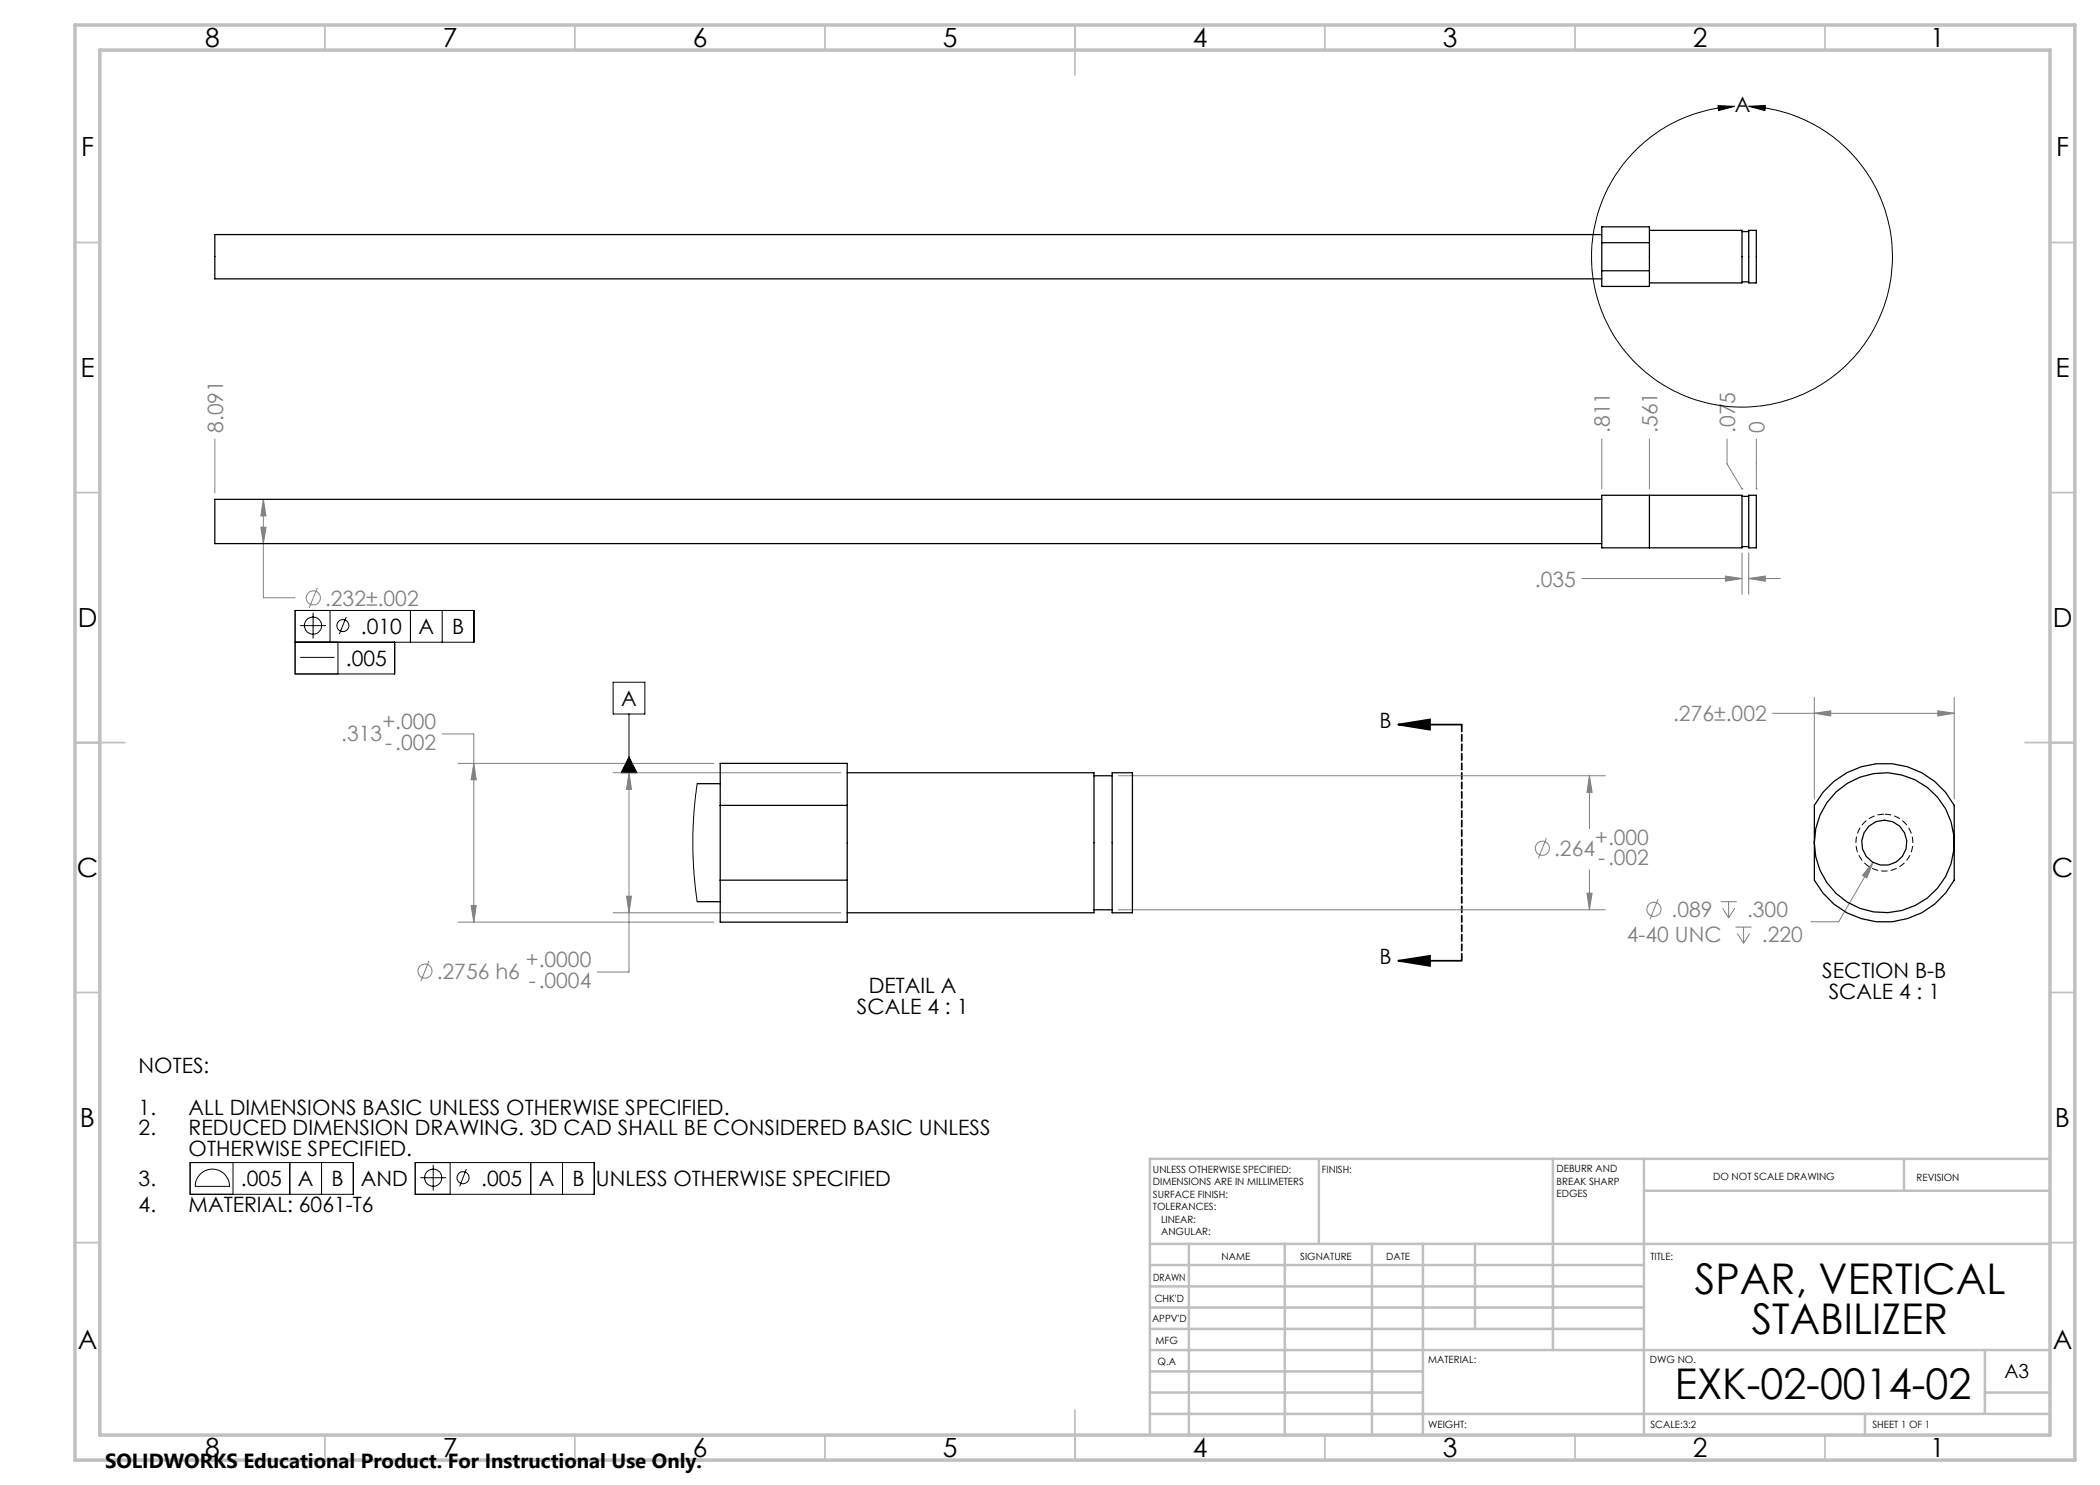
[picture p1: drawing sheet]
<svg xmlns="http://www.w3.org/2000/svg" width="420mm" height="297mm" viewBox="0 0 420 297" stroke-linecap="round" stroke-linejoin="round" font-family="sans-serif">
<g fill="none" stroke="#808080" stroke-width=".2">
<path d="M43 87.8v10.8M52.7 99.9v19.7h6.3M52.7 99.9l.5 3.3h-1zM320.4 87.8v10M329.9 87.8v10M345.4 87.8v5l3 5M348.4 97.8h.1M351.3 97.8h.1M351.3 87.8v10M52.2 105.4h1l-.5 3.3zM63.5 117.6l-1.7 4M316.3 115.7h32.1"/>
<path d="M345.1 115.2l3.3 .5-3.3 .5zM348.4 110.6v8.3M349.7 110.6v8.3M349.7 115.7h6.4M349.7 115.7l3.4-.5v1zM362.9 139.5v20.3M390.8 139.5v20.3M88.4 146.8h6.4v37.6M91.6 152.7h51.2M94.8 152.7l.4 3.3h-1zM122.6 154.5h45.6M125.8 154.5v39.9h-6.3"/>
<path d="M125.8 154.5l.5 3.4h-1zM223.7 155.1h97.4M317.9 155.1l.5 3.4h-1zM317.9 155.1v10.6M354.5 142.7h36.3M362.9 142.7l3.2-.5v1zM387.6 142.2l3.2 .5-3.2 .5zM125.3 179.2h1l-.5 3.4zM309.3 167.6l-1.6 4.1M317.4 178.6h1l-.5 3.4zM317.9 174v8M331.6 179.8l-1.6 4.1"/>
<path d="M374.6 172.5l-6.9 11.9h-5.5M374.6 172.5l-1.2 3.1-.9-.5zM85.8 192.2l-1.6 4M91.6 184.4h51.2M94.2 181.1h1l-.4 3.3zM122.6 182.6h45.6M223.7 182h97.4M344.1 180.3h3.2M344.5 181.6l1.2 2M345.7 180.3v3.3M347 181.6l-1.3 2M347.1 185.4h3.2"/>
<path d="M347.5 186.7l1.2 2M348.7 185.4v3.3M349.9 186.7l-1.2 2"/>
<circle cx="62.6" cy="119.6" r="1.42"/>
<circle cx="308.5" cy="169.7" r="1.41"/>
<circle cx="85" cy="194.2" r="1.41"/>
<circle cx="330.8" cy="181.9" r="1.41"/>
</g>
<g fill="none" stroke="#000" stroke-width=".2">
<path d="M343.6 21.1l3.3 .2-3.2 .8zM346.9 21.3a30.1 30.1 0 0 0-25.2 44 30.1 30.1 0 0 0 50.5 4.5 30.1 30.1 0 0 0-17-47.8l-3.9-.6-1.6-.1M349.7 21.3l3.4-.2-.1 1zM59 128.4h35.8v-6.3h-35.8v12.7h19.9v-6.4M60 131.5h6.9M60 125.1h5.2M62.6 122.6v5.1M66 122.1v6.3M67.6 128.4v6.4M69.3 123.4l-1.4 3.4M82.1 122.1v6.3M88.4 122.1v6.3"/>
<path d="M122.6 136.5h6.4v6.3h-6.4zM125.8 142.8v11.7M125.8 151.4l1.6 3.1h-3.2zM38 232.5h32.7v6.4h-32.7zM40 234.9a3.4 3.4 0 0 1 3.8-.8 3.4 3.4 0 0 1 2.1 3.2h-6.8a3.4 3.4 0 0 1 .9-2.4zM46.6 232.5v6.4M58 232.5v6.4M64.3 232.5v6.4M83 232.5h35.9v6.4h-35.9zM84.1 235.5h5.1M86.6 233v5.1M90 232.5v6.4"/>
<path d="M93.3 233.8l-1.4 3.5M106.2 232.5v6.4M112.5 232.5v6.4"/>
<circle cx="62.6" cy="125.1" r="1.71"/>
<circle cx="68.6" cy="125.1" r="1.2"/>
<circle cx="86.6" cy="235.5" r="1.71"/>
<circle cx="92.6" cy="235.5" r="1.2"/>
</g>
<path d="M279.6 144.9l6.4-1v2zM279.6 144.9h12.7M279.6 192.2l6.4-1v2zM279.6 192.2h12.7" fill="none" stroke="#000" stroke-width=".35"/>
<path d="M376.9 162.8a5.7 5.7 0 0 1 5 8.5 5.7 5.7 0 0 1-9.8 .3 5.7 5.7 0 0 1 4.4-8.8h.4" fill="none" stroke="#000" stroke-width=".2" stroke-dasharray="1.3 .6" stroke-dashoffset="-.1" stroke-linecap="butt"/>
<path d="M292.4 144.9v47.3" fill="none" stroke="#000" stroke-width=".35" stroke-dasharray="1.3 .6" stroke-dashoffset="-.1"/>
<g fill="none" stroke="#c0c0c0" stroke-width=".35">
<path d="M65 5v5M115 5v5M165 5v5M215 5v10M265 5v5M315 5v5M365 5v5M15 48.5h5M410 48.5h5M15 98.5h5M410 98.5h5M15 148.5h10"/>
<path d="M405 148.5h10M15 198.5h5M410 198.5h5M15 248.5h5M410 248.5h5M65 287v5M115 287v5M165 287v5M215 282v10M265 287v5M315 287v5M365 287v5"/>
</g>
<g fill="none" stroke="#c0c0c0" stroke-width=".5">
<path d="M263.8 231.8v17M310.6 231.8v38.2M328.8 231.8v55.2M328.8 238.2h81.2M380.8 231.8v6.4M410 231.8h-180v55.2M230 248.8h180M230 257.3h98.8M230 253h98.8M237.8 248.8v38.2M257 248.8v38.2M274.4 248.8v38.2"/>
<path d="M284.6 248.8v38.2M295 248.8v17M230 265.8h98.8M230 261.5h98.8M230 278.5h54.6M230 274.3h54.6M230 270h180M397 278.5h13M397 270v12.8M230 282.8h180M373 282.8v4.2"/>
</g>
<path d="M15 5h400v287h-400zM20 10h390v277h-390z" fill="none" stroke="#c0c0c0" stroke-width=".7"/>
<g fill="#000">
<path d="M343.6 21.1l3.3 .2-3.2 .8zM349.7 21.3l3.4-.2-.1 1zM125.8 151.4l-1.6 3.1h3.2z"/>
<path d="M279.6 144.9l6.4-1v2zM279.6 192.2l6.4-1v2z"/>
</g>
<path d="M52.7 99.9l.5 3.3h-1zM52.2 105.4h1l-.5 3.3zM345.1 115.2l3.3 .5-3.3 .5zM349.7 115.7l3.4-.5v1zM94.8 152.7l.4 3.3h-1zM94.2 181.1h1l-.4 3.3zM125.8 154.5l.5 3.4h-1zM125.3 179.2h1l-.5 3.4zM317.9 155.1l.5 3.4h-1zM317.4 178.6h1l-.5 3.4zM362.9 142.7l3.2-.5v1zM387.6 142.2l3.2 .5-3.2 .5zM374.6 172.5l-2.1 2.6 .9 .5z" fill="#808080"/>
<g fill="none" stroke="#000" stroke-width=".25">
<path d="M320.4 48.5v-3.1h9.5v3.1M320.4 54.1v3.2h9.5v-3.2M320.4 46.9h-277.4v8.9h277.4M320.4 48.5h9.5M320.4 54.1h9.5M320.4 48.5v5.6M329.9 46.1h18.5v10.5h-18.5M329.9 48.5v5.6M348.4 46.3h1.3M348.4 56.4h1.3M349.7 46.1h1.6v10.5h-1.6zM320.4 99.1h28v10.5h-28z"/>
<path d="M320.4 99.9h-277.4v8.8h277.4M329.9 99.1v10.5M348.4 99.3h1.3M349.7 99.1h1.6v10.5h-1.6zM348.4 109.3h1.3M139.5 156.7h4.5M169.4 154.5h49.4v28.1h-49.4M218.8 155.1h3.6M222.4 154.5h4.1v28.1h-4.1zM366.8 156.3a15.9 15.9 0 0 1 24 4.8v14.9a15.8 15.8 0 0 1-27.9 0v-14.9l1.7-2.6zM144 161.1v-8.4h25.4v8.4M144 176v8.4h25.4v-8.4"/>
<path d="M144 161.1h25.4M144 176h25.4M144 161.1v14.9M169.4 161.1v14.9M139.5 180.3h4.5M218.8 182h3.6"/>
<circle cx="376.9" cy="168.6" r="4.5"/>
<circle cx="376.9" cy="168.5" r="14"/>
</g>
<path d="M139.5 156.7l-.7 5.8-.2 4.2 .2 7.9 .7 5.7" fill="none" stroke="#000" stroke-width=".2"/>
<g font-size="8.5">
<text x="339" y="258.8">SPAR, VERTICAL</text>
<text x="350.4" y="266.9">STABILIZER</text>
<text x="335" y="279.7">EXK-02-0014-02</text>
</g>
<g font-size="5.3">
<text x="41" y="9.5">8</text>
<text x="88.5" y="9.5">7</text>
<text x="138.5" y="9.5">6</text>
<text x="188.5" y="9.5">5</text>
<text x="238.5" y="9.5">4</text>
<text x="288.5" y="9.5">3</text>
<text x="338.5" y="9.5">2</text>
<text x="386" y="9.5">1</text>
<text x="16.2" y="31.2">F</text>
<text x="411.2" y="31.2">F</text>
<text x="16.1" y="75.5">E</text>
<text x="411.1" y="75.5">E</text>
<text x="15.5" y="125.5">D</text>
<text x="410.5" y="125.5">D</text>
<text x="15.4" y="175.5">C</text>
<text x="410.4" y="175.5">C</text>
<text x="16" y="225.5">B</text>
<text x="411" y="225.5">B</text>
<text x="15.5" y="269.8">A</text>
<text x="410.5" y="269.8">A</text>
<text x="41" y="291.5">8</text>
<text x="88.5" y="291.5">7</text>
<text x="138.5" y="291.5">6</text>
<text x="188.5" y="291.5">5</text>
<text x="238.5" y="291.5">4</text>
<text x="288.5" y="291.5">3</text>
<text x="338.5" y="291.5">2</text>
<text x="386" y="291.5">1</text>
</g>
<g font-size="4.2">
<text x="347" y="22.4">A</text>
<text x="72.2" y="126.9">.010</text>
<text x="83.7" y="126.9">A</text>
<text x="90.4" y="126.9">B</text>
<text x="69.2" y="133.2">.005</text>
<text x="124.3" y="141.2">A</text>
<text x="275.9" y="145.6">B</text>
<text x="275.9" y="192.8">B</text>
<text x="364.5" y="195.6">SECTION B-B</text>
<text x="171.4" y="202.8">SCALE 4 : 1</text>
<text x="173.8" y="198.7">DETAIL A</text>
<text x="365.7" y="199.8">SCALE 4 : 1</text>
<text x="27.7" y="214.6">NOTES:</text>
<text x="27.7" y="222.9">1.</text>
<text x="27.7" y="227.1">2.</text>
<text x="37.7" y="222.9">ALL DIMENSIONS BASIC UNLESS OTHERWISE SPECIFIED.</text>
<text x="37.7" y="227.1">REDUCED DIMENSION DRAWING. 3D CAD SHALL BE CONSIDERED BASIC UNLESS</text>
<text x="37.7" y="231.3">OTHERWISE SPECIFIED.</text>
<text x="27.7" y="237.3">3.</text>
<text x="48.2" y="237.3">.005</text>
<text x="59.6" y="237.3">A</text>
<text x="66.3" y="237.3">B</text>
<text x="72.2" y="237.3">AND</text>
<text x="96.2" y="237.3">.005</text>
<text x="107.8" y="237.3">A</text>
<text x="114.5" y="237.3">B</text>
<text x="119.2" y="237.3">UNLESS OTHERWISE SPECIFIED</text>
<text x="27.7" y="242.4">4.</text>
<text x="37.7" y="242.4">MATERIAL: 6061-T6</text>
</g>
<g font-size="4.2" fill="#808080">
<text x="44.6" y="86.6" transform="rotate(-90 44.6 86.6)">8.091</text>
<text x="322" y="86.6" transform="rotate(-90 322 86.6)">.811</text>
<text x="331.5" y="86.6" transform="rotate(-90 331.5 86.6)">.561</text>
<text x="347" y="86.6" transform="rotate(-90 347 86.6)">.075</text>
<text x="352.9" y="86.6" transform="rotate(-90 352.9 86.6)">0</text>
<text x="307" y="117.3">.035</text>
<text x="65" y="121.1">.232±.002</text>
<text x="68.3" y="148.1">.313</text>
<text x="76.5" y="145.9">+.000</text>
<text x="77.1" y="150">-.002</text>
<text x="334.6" y="144.3">.276±.002</text>
<text x="310.8" y="171.2">.264</text>
<text x="319" y="168.9">+.000</text>
<text x="319.6" y="173">-.002</text>
<text x="334.3" y="183.4">.089</text>
<text x="349.4" y="183.4">.300</text>
<text x="325.4" y="188.5">4-40 UNC</text>
<text x="352.4" y="188.5">.220</text>
<text x="87.3" y="195.8">.2756 h6</text>
<text x="105.2" y="193.5">+.0000</text>
<text x="105.7" y="197.6">-.0004</text>
</g>
<text font-size="4.1" x="21" y="293.7">SOLIDWORKS Educational Product. For Instructional Use Only.</text>
<text font-size="3.9" x="400.9" y="275.5">A3</text>
<g font-size="2">
<text x="230.6" y="234.6">UNLESS OTHERWISE SPECIFIED:</text>
<text x="230.6" y="237.1">DIMENSIONS ARE IN MILLIMETERS</text>
<text x="230.6" y="239.6">SURFACE FINISH:</text>
<text x="264.4" y="234.6">FINISH:</text>
<text x="311.3" y="234.5">DEBURR AND</text>
<text x="311.3" y="237">BREAK SHARP</text>
<text x="311.3" y="239.5">EDGES</text>
<text x="342.6" y="236">DO NOT SCALE DRAWING</text>
<text x="383.3" y="236.2">REVISION</text>
<text x="230.6" y="242.1">TOLERANCES:</text>
<text x="232.2" y="244.6">LINEAR:</text>
<text x="232.2" y="247.1">ANGULAR:</text>
<text x="244.3" y="252">NAME</text>
<text x="260" y="251.9">SIGNATURE</text>
<text x="277.2" y="251.9">DATE</text>
<text x="330.1" y="251.9">TITLE:</text>
<text x="230.6" y="256.1">DRAWN</text>
<text x="230.9" y="260.3">CHK'D</text>
<text x="230.4" y="264.4">APPV'D</text>
<text x="231.1" y="268.8">MFG</text>
<text x="231.5" y="273">Q.A</text>
<text x="285.6" y="272.5">MATERIAL:</text>
<text x="330" y="272.5">DWG NO.</text>
<text x="285.6" y="285.5">WEIGHT:</text>
<text x="330.1" y="285.6">SCALE:3:2</text>
<text x="374.5" y="285.6">SHEET 1 OF 1</text>
</g>
</svg>
